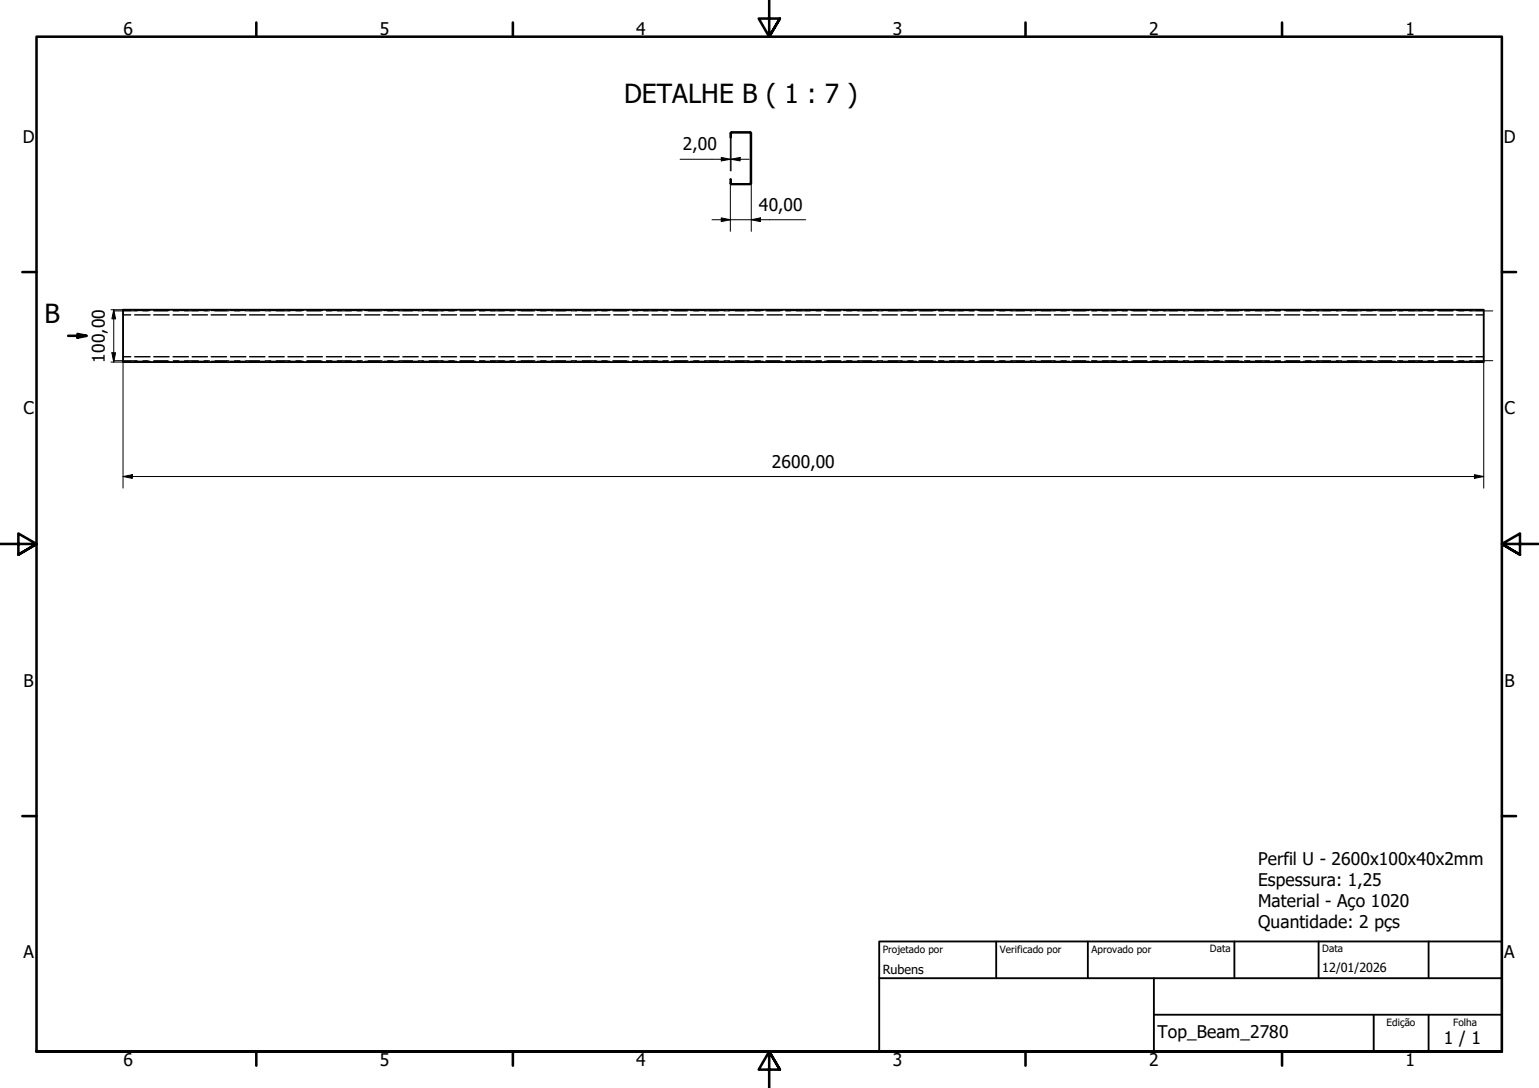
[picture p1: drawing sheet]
<svg xmlns="http://www.w3.org/2000/svg" width="420mm" height="297mm" viewBox="0 0 420 297" stroke-linecap="round" stroke-linejoin="round" font-family="sans-serif">
<!-- layer: Oculto (ISO) -->
<g fill="none" stroke="#000" stroke-width=".38">
<path d="M33.6 86h2.1M33.6 97.4h2.1M33.6 98.7h2.1M33.6 84.8h2.1M36.8 86h4.2M36.8 97.4h4.2M36.8 98.7h4.2M36.8 84.8h4.2M42 86h4.2M42 97.4h4.2M42 98.7h4.2M42 84.8h4.2"/>
<path d="M47.2 86h4.2M47.2 97.4h4.2M47.2 98.7h4.2M47.2 84.8h4.2M52.5 86h4.1M52.5 97.4h4.1M52.5 98.7h4.1M52.5 84.8h4.1M57.7 86h4.1M57.7 97.4h4.1M57.7 98.7h4.1M57.7 84.8h4.1"/>
<path d="M62.9 86h4.2M62.9 97.4h4.2M62.9 98.7h4.2M62.9 84.8h4.2M68.1 86h4.2M68.1 97.4h4.2M68.1 98.7h4.2M68.1 84.8h4.2M73.4 86h4.2M73.4 97.4h4.2M73.4 98.7h4.2M73.4 84.8h4.2"/>
<path d="M78.6 86h4.2M78.6 97.4h4.2M78.6 98.7h4.2M78.6 84.8h4.2M83.8 86h4.2M83.8 97.4h4.2M83.8 98.7h4.2M83.8 84.8h4.2M89.1 86h4.2M89.1 97.4h4.2M89.1 98.7h4.2M89.1 84.8h4.2"/>
<path d="M94.3 86h4.2M94.3 97.4h4.2M94.3 98.7h4.2M94.3 84.8h4.2M99.6 86h4.1M99.6 97.4h4.1M99.6 98.7h4.1M99.6 84.8h4.1M104.8 86h4.2M104.8 97.4h4.2M104.8 98.7h4.2M104.8 84.8h4.2"/>
<path d="M110 86h4.2M110 97.4h4.2M110 98.7h4.2M110 84.8h4.2M115.3 86h4.1M115.3 97.4h4.1M115.3 98.7h4.1M115.3 84.8h4.1M120.5 86h4.2M120.5 97.4h4.2M120.5 98.7h4.2M120.5 84.8h4.2"/>
<path d="M125.7 86h4.2M125.7 97.4h4.2M125.7 98.7h4.2M125.7 84.8h4.2M130.9 86h4.2M130.9 97.4h4.2M130.9 98.7h4.2M130.9 84.8h4.2M136.1 86h4.2M136.1 97.4h4.2M136.1 98.7h4.2M136.1 84.8h4.2"/>
<path d="M141.4 86h4.1M141.4 97.4h4.1M141.4 98.7h4.1M141.4 84.8h4.1M146.6 86h4.2M146.6 97.4h4.2M146.6 98.7h4.2M146.6 84.8h4.2M151.8 86h4.2M151.8 97.4h4.2M151.8 98.7h4.2M151.8 84.8h4.2"/>
<path d="M157.1 86h4.2M157.1 97.4h4.2M157.1 98.7h4.2M157.1 84.8h4.2M162.3 86h4.2M162.3 97.4h4.2M162.3 98.7h4.2M162.3 84.8h4.2M167.6 86h4.1M167.6 97.4h4.1M167.6 98.7h4.1M167.6 84.8h4.1"/>
<path d="M172.8 86h4.2M172.8 97.4h4.2M172.8 98.7h4.2M172.8 84.8h4.2M178 86h4.2M178 97.4h4.2M178 98.7h4.2M178 84.8h4.2M183.3 86h4.2M183.3 97.4h4.2M183.3 98.7h4.2M183.3 84.8h4.2"/>
<path d="M188.5 86h4.2M188.5 97.4h4.2M188.5 98.7h4.2M188.5 84.8h4.2M193.7 86h4.2M193.7 97.4h4.2M193.7 98.7h4.2M193.7 84.8h4.2M198.9 86h4.2M198.9 97.4h4.2M198.9 98.7h4.2M198.9 84.8h4.2"/>
<path d="M204.2 86h4.1M204.2 97.4h4.1M204.2 98.7h4.1M204.2 84.8h4.1M209.4 86h4.2M209.4 97.4h4.2M209.4 98.7h4.2M209.4 84.8h4.2M214.6 86h4.2M214.6 97.4h4.2M214.6 98.7h4.2M214.6 84.8h4.2"/>
<path d="M219.8 86h4.2M219.8 97.4h4.2M219.8 98.7h4.2M219.8 84.8h4.2M225.1 86h4.2M225.1 97.4h4.2M225.1 98.7h4.2M225.1 84.8h4.2M230.3 86h4.2M230.3 97.4h4.2M230.3 98.7h4.2M230.3 84.8h4.2"/>
<path d="M235.6 86h4.1M235.6 97.4h4.1M235.6 98.7h4.1M235.6 84.8h4.1M240.8 86h4.2M240.8 97.4h4.2M240.8 98.7h4.2M240.8 84.8h4.2M246 86h4.2M246 97.4h4.2M246 98.7h4.2M246 84.8h4.2"/>
<path d="M251.3 86h4.2M251.3 97.4h4.2M251.3 98.7h4.2M251.3 84.8h4.2M256.5 86h4.2M256.5 97.4h4.2M256.5 98.7h4.2M256.5 84.8h4.2M261.7 86h4.2M261.7 97.4h4.2M261.7 98.7h4.2M261.7 84.8h4.2"/>
<path d="M267 86h4.1M267 97.4h4.1M267 98.7h4.1M267 84.8h4.1M272.2 86h4.2M272.2 97.4h4.2M272.2 98.7h4.2M272.2 84.8h4.2M277.4 86h4.2M277.4 97.4h4.2M277.4 98.7h4.2M277.4 84.8h4.2"/>
<path d="M282.6 86h4.2M282.6 97.4h4.2M282.6 98.7h4.2M282.6 84.8h4.2M287.8 86h4.2M287.8 97.4h4.2M287.8 98.7h4.2M287.8 84.8h4.2M293.1 86h4.2M293.1 97.4h4.2M293.1 98.7h4.2M293.1 84.8h4.2"/>
<path d="M298.3 86h4.2M298.3 97.4h4.2M298.3 98.7h4.2M298.3 84.8h4.2M303.5 86h4.2M303.5 97.4h4.2M303.5 98.7h4.2M303.5 84.8h4.2M308.8 86h4.2M308.8 97.4h4.2M308.8 98.7h4.2M308.8 84.8h4.2"/>
<path d="M314 86h4.2M314 97.4h4.2M314 98.7h4.2M314 84.8h4.2M319.3 86h4.2M319.3 97.4h4.2M319.3 98.7h4.2M319.3 84.8h4.2M324.5 86h4.2M324.5 97.4h4.2M324.5 98.7h4.2M324.5 84.8h4.2"/>
<path d="M329.7 86h4.2M329.7 97.4h4.2M329.7 98.7h4.2M329.7 84.8h4.2M335 86h4.2M335 97.4h4.2M335 98.7h4.2M335 84.8h4.2M340.2 86h4.2M340.2 97.4h4.2M340.2 98.7h4.2M340.2 84.8h4.2"/>
<path d="M345.4 86h4.2M345.4 97.4h4.2M345.4 98.7h4.2M345.4 84.8h4.2M350.6 86h4.2M350.6 97.4h4.2M350.6 98.7h4.2M350.6 84.8h4.2M355.9 86h4.1M355.9 97.4h4.1M355.9 98.7h4.1M355.9 84.8h4.1"/>
<path d="M361.1 86h4.2M361.1 97.4h4.2M361.1 98.7h4.2M361.1 84.8h4.2M366.3 86h4.2M366.3 97.4h4.2M366.3 98.7h4.2M366.3 84.8h4.2M371.5 86h4.2M371.5 97.4h4.2M371.5 98.7h4.2M371.5 84.8h4.2"/>
<path d="M376.8 86h4.2M376.8 97.4h4.2M376.8 98.7h4.2M376.8 84.8h4.2M382 86h4.2M382 97.4h4.2M382 98.7h4.2M382 84.8h4.2M387.3 86h4.2M387.3 97.4h4.2M387.3 98.7h4.2M387.3 84.8h4.2"/>
<path d="M392.5 86h4.2M392.5 97.4h4.2M392.5 98.7h4.2M392.5 84.8h4.2M397.7 86h4.2M397.7 97.4h4.2M397.7 98.7h4.2M397.7 84.8h4.2M403 86h2.1M403 97.4h2.1M403 98.7h2.1M403 84.8h2.1"/>
</g>
<path d="M199.4 36.4l.4-.3h5l.3 .3M199.4 36.4v1.1h.2v-1.1M199.6 36.4l.2-.2h5l.1 .2M204.9 36.4v13.6M205.1 36.4v13.6M199.4 50l.3 .3h5l.4-.3M199.4 50v-1.1h.2v1.1M199.6 50l.1 .2M199.8 50.2h4.9M204.9 50l-.1 .2M33.6 84.6h371.5v14.3h-371.5z" fill="none" stroke="#000" stroke-width=".51"/>
<!-- layer: Linha de corte  (ISO) -->
<path d="M18.6 91.7h5M21.1 91.2l2.5 .5-2.5 .5z" fill="none" stroke="#000" stroke-width=".7"/>
<path d="M21.1 91.2l2.5 .5-2.5 .5z" fill="#000"/>
<!-- layer: Borda (ISO) -->
<g fill="none" stroke="#000" stroke-width=".7">
<path d="M70 6.1v3.9M140 6.1v3.9M210 0v10l-2.9-4.9h5.8l-2.9 4.9 2.9-4.9M280 6.1v3.9M350 6.1v3.9M6.1 74.3h3.9M410 74.3h3.9M0 148.5h10l-5-2.8v5.7l5-2.9-5 2.9M420 148.5h-10l5-2.8v5.7l-5-2.9 5 2.9M6.1 222.8h3.9M410 222.8h3.9M10 287.1v-277.1h400v277.1h-400h400"/>
<path d="M70 287.1v3.8M140 287.1v3.8M212.9 292l-2.9-4.9 2.9 4.9h-5.8l2.9-4.9v9.9M280 287.1v3.8M350 287.1v3.8"/>
</g>
<path d="M240 257h170v30.1h-170zM272 257v10.1M297 257v10.1M337 257v10.1M360 257v10.1M390 257v10.1M240 267.1h170M315 277h95M315 267.1v20M375 277v10.1M390 277v10.1" fill="none" stroke="#000" stroke-width=".51"/>
<!-- layer: Linha de centro (ISO) -->
<g fill="none" stroke="#000" stroke-width=".27">
<path d="M31.1 98.5h6.4M31.1 84.9h6.4M39 98.5h1.4M39 84.9h1.4M42 98.5h3.8M42 84.9h3.8M47.3 98.5h1.5M47.3 84.9h1.5M50.4 98.5h3.8M50.4 84.9h3.8M55.7 98.5h1.5M55.7 84.9h1.5"/>
<path d="M58.7 98.5h3.8M58.7 84.9h3.8M64 98.5h1.5M64 84.9h1.5M67.1 98.5h3.8M67.1 84.9h3.8M72.4 98.5h1.5M72.4 84.9h1.5M75.4 98.5h3.8M75.4 84.9h3.8M80.8 98.5h1.4M80.8 84.9h1.4"/>
<path d="M83.8 98.5h3.8M83.8 84.9h3.8M89.1 98.5h1.5M89.1 84.9h1.5M92.1 98.5h3.8M92.1 84.9h3.8M97.5 98.5h1.4M97.5 84.9h1.4M100.5 98.5h3.8M100.5 84.9h3.8M105.8 98.5h1.5M105.8 84.9h1.5"/>
<path d="M108.8 98.5h3.8M108.8 84.9h3.8M114.2 98.5h1.4M114.2 84.9h1.4M117.2 98.5h3.8M117.2 84.9h3.8M122.5 98.5h1.5M122.5 84.9h1.5M125.5 98.5h3.8M125.5 84.9h3.8M130.9 98.5h1.5M130.9 84.9h1.5"/>
<path d="M133.9 98.5h3.8M133.9 84.9h3.8M139.2 98.5h1.5M139.2 84.9h1.5M142.2 98.5h3.8M142.2 84.9h3.8M147.6 98.5h1.5M147.6 84.9h1.5M150.6 98.5h3.8M150.6 84.9h3.8M156 98.5h1.4M156 84.9h1.4"/>
<path d="M158.9 98.5h3.9M158.9 84.9h3.9M164.3 98.5h1.5M164.3 84.9h1.5M167.3 98.5h3.8M167.3 84.9h3.8M172.7 98.5h1.4M172.7 84.9h1.4M175.6 98.5h3.9M175.6 84.9h3.9M181 98.5h1.5M181 84.9h1.5"/>
<path d="M184 98.5h3.8M184 84.9h3.8M189.4 98.5h1.4M189.4 84.9h1.4M192.3 98.5h3.9M192.3 84.9h3.9M197.7 98.5h1.5M197.7 84.9h1.5M200.7 98.5h3.8M200.7 84.9h3.8M206.1 98.5h1.5M206.1 84.9h1.5"/>
<path d="M209 98.5h3.9M209 84.9h3.9M214.4 98.5h1.5M214.4 84.9h1.5M217.4 98.5h3.8M217.4 84.9h3.8M222.8 98.5h1.5M222.8 84.9h1.5M225.7 98.5h3.9M225.7 84.9h3.9M231.1 98.5h1.5M231.1 84.9h1.5"/>
<path d="M234.1 98.5h3.9M234.1 84.9h3.9M239.5 98.5h1.5M239.5 84.9h1.5M242.4 98.5h3.9M242.4 84.9h3.9M247.8 98.5h1.5M247.8 84.9h1.5M250.8 98.5h3.9M250.8 84.9h3.9M256.2 98.5h1.5M256.2 84.9h1.5"/>
<path d="M259.2 98.5h3.8M259.2 84.9h3.8M264.5 98.5h1.5M264.5 84.9h1.5M267.5 98.5h3.9M267.5 84.9h3.9M272.9 98.5h1.5M272.9 84.9h1.5M275.9 98.5h3.8M275.9 84.9h3.8M281.2 98.5h1.6M281.2 84.9h1.6"/>
<path d="M284.2 98.5h3.9M284.2 84.9h3.9M289.6 98.5h1.5M289.6 84.9h1.5M292.6 98.5h3.8M292.6 84.9h3.8M297.9 98.5h1.6M297.9 84.9h1.6M300.9 98.5h3.9M300.9 84.9h3.9M306.3 98.5h1.5M306.3 84.9h1.5"/>
<path d="M309.3 98.5h3.9M309.3 84.9h3.9M314.6 98.5h1.6M314.6 84.9h1.6M317.6 98.5h3.9M317.6 84.9h3.9M323 98.5h1.5M323 84.9h1.5M326 98.5h3.9M326 84.9h3.9M331.3 98.5h1.6M331.3 84.9h1.6"/>
<path d="M334.4 98.5h3.8M334.4 84.9h3.8M339.7 98.5h1.5M339.7 84.9h1.5M342.7 98.5h3.9M342.7 84.9h3.9M348 98.5h1.6M348 84.9h1.6M351.1 98.5h3.8M351.1 84.9h3.8M356.4 98.5h1.5M356.4 84.9h1.5"/>
<path d="M359.4 98.5h3.9M359.4 84.9h3.9M364.8 98.5h1.5M364.8 84.9h1.5M367.8 98.5h3.9M367.8 84.9h3.9M373.1 98.5h1.5M373.1 84.9h1.5M376.1 98.5h3.9M376.1 84.9h3.9M381.5 98.5h1.5M381.5 84.9h1.5"/>
<path d="M384.5 98.5h3.9M384.5 84.9h3.9M389.8 98.5h1.6M389.8 84.9h1.6M392.8 98.5h3.9M392.8 84.9h3.9M398.2 98.5h1.5M398.2 84.9h1.5M401.2 98.5h6.3M401.2 84.9h6.3"/>
</g>
<g fill="none" stroke="#000" stroke-width=".27">
<path d="M199.4 37.5v9.2M199.6 37.5v9.2M185.7 43.5h18.8M194.4 60h25.6M196.9 59.5l2.5 .5-2.5 .5zM196.9 43l2.5 .5-2.5 .4zM199.4 50v13.2M199.6 43.5l2.5-.5v.9zM205.1 60l2.5-.5v1zM205.1 50v13.2M30.3 98.9h3.3M30.3 84.6h3.3"/>
<path d="M30.5 96.3h1.1l-.5 2.6zM31.1 84.6l.5 2.4h-1.1zM31.1 84.6v14.3M33.6 98.6v34.7M405.1 98.6v34.7M33.6 130.1l2.5-.5v1zM33.6 130.1h371.5M402.5 129.6l2.6 .5-2.6 .5z"/>
</g>
<path d="M196.9 43l2.5 .5-2.5 .4zM199.6 43.5l2.5-.5v.9zM205.1 60l2.5-.5v1zM196.9 59.5l2.5 .5-2.5 .5zM30.5 96.3h1.1l-.5 2.6zM31.1 84.6l.5 2.4h-1.1zM33.6 130.1l2.5-.5v1zM402.5 129.6l2.6 .5-2.6 .5z" fill="#000"/>
<g font-size="7.2">
<text x="170.4" y="28.1">DETALHE B ( 1 : 7 )</text>
<text x="12.1" y="88.2">B</text>
</g>
<g font-size="4.8">
<text x="33.7" y="9.6">6</text>
<text x="103.7" y="9.6">5</text>
<text x="173.7" y="9.6">4</text>
<text x="243.7" y="9.6">3</text>
<text x="313.7" y="9.6">2</text>
<text x="383.7" y="9.6">1</text>
<text x="6.2" y="38.9">D</text>
<text x="186.4" y="41.1">2,00</text>
<text x="410.5" y="38.9">D</text>
<text x="207.2" y="57.6">40,00</text>
<text x="28.6" y="99" transform="rotate(-90 28.6 99)">100,00</text>
<text x="6.4" y="113.1">C</text>
<text x="410.7" y="113.1">C</text>
<text x="210.8" y="127.7">2600,00</text>
<text x="6.4" y="187.4">B</text>
<text x="410.7" y="187.4">B</text>
<text x="343.5" y="236.2">Perfil U - 2600x100x40x2mm</text>
<text x="343.5" y="242">Espessura: 1,25</text>
<text x="343.5" y="247.7">Material - Aço 1020</text>
<text x="343.5" y="253.5">Quantidade: 2 pçs</text>
<text x="6.4" y="261.7">A</text>
<text x="410.7" y="261.7">A</text>
<text x="316" y="283.3">Top_Beam_2780</text>
<text x="394.2" y="285">1 / 1</text>
<text x="33.7" y="290.9">6</text>
<text x="103.7" y="290.9">5</text>
<text x="173.7" y="290.9">4</text>
<text x="243.7" y="290.9">3</text>
<text x="313.7" y="290.9">2</text>
<text x="383.7" y="290.9">1</text>
</g>
<g font-size="3.4">
<text x="241" y="266">Rubens</text>
<text x="361" y="265.5">12/01/2026</text>
</g>
<g font-size="2.7">
<text x="241" y="260.1">Projetado por</text>
<text x="273" y="260.1">Verificado por</text>
<text x="298" y="260.1">Aprovado por</text>
<text x="330.3" y="260">Data</text>
<text x="361" y="260">Data</text>
<text x="378.5" y="280.2">Edição</text>
<text x="396.7" y="280.1">Folha</text>
</g>
</svg>
